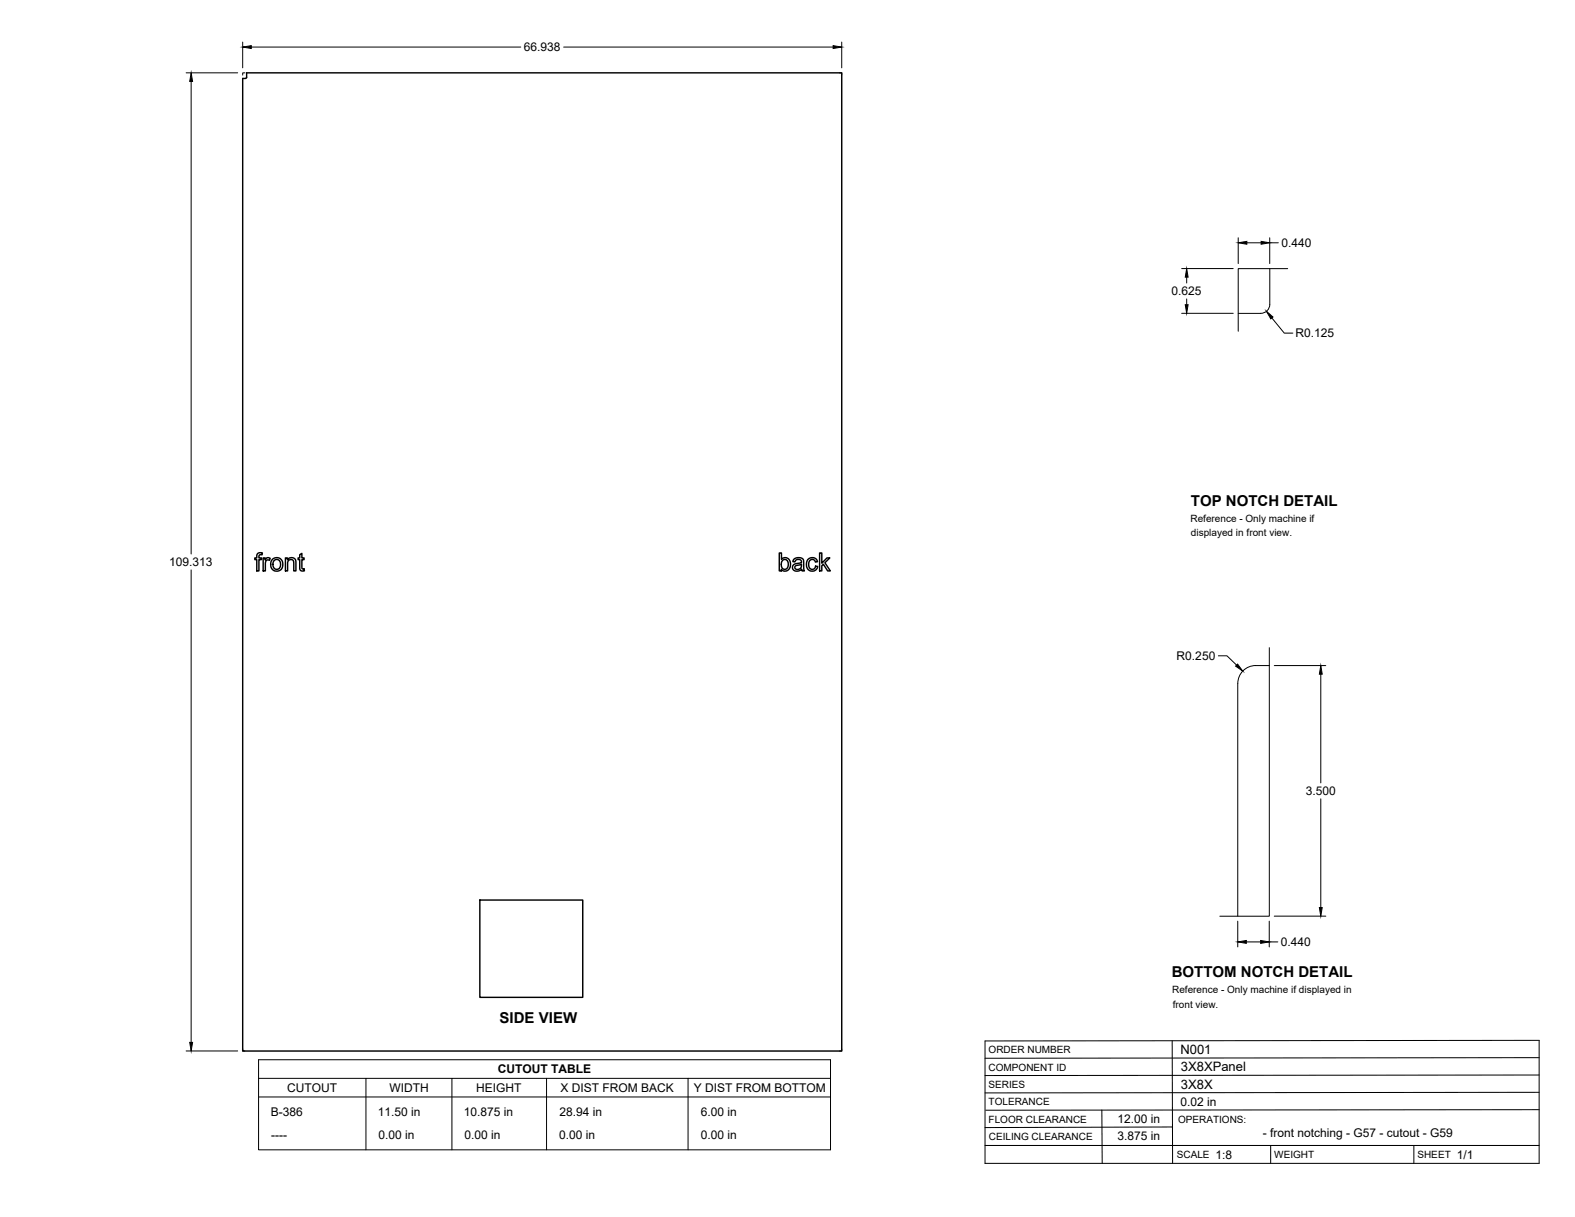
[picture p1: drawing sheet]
<svg xmlns="http://www.w3.org/2000/svg" width="559mm" height="432mm" viewBox="0 0 559 432" stroke-linecap="round" stroke-linejoin="round" font-family="sans-serif">
<!-- layer: Visible -->
<g fill="none" stroke="#000" stroke-width=".51">
<path d="M87.5 25.8h211.1v347.1h-212.5v-345.1l1.3-.2zM91.3 196.5l.8-.4 1 .1-.1 .7a.73 .73 0 0 0-.8-.1 .73 .73 0 0 0-.3 .7v.5h.9v.6h-.9v4h-.8v-4h-.7v-.6h.7zM93.4 198h.7v.6a1.12 1.12 0 0 1 1.8-.5l-.3 .7-.4-.1a1.06 1.06 0 0 0-1.1 1.5v2.4h-.7zM96.8 198.4l.9-.5a2.33 2.33 0 0 1 2.6 2.9 2.33 2.33 0 0 1-3.7 1.2l-.5-1.3a2.56 2.56 0 0 1 .7-2.3zM97.2 198.9l1.3-.4 .9 .8 .1 1.4-.7 1.1-.9 .2-.9-.7-.2-1.2zM101.3 198h.7v.6a1.64 1.64 0 0 1 1.9-.7 1.64 1.64 0 0 1 1.1 1.8v2.9h-.8l-.1-3.7-.8-.4-.9 .3-.4 .8v3h-.7zM106.3 196.8l.8-.5v1.7h.8v.6h-.8v3.1l.8 .2 .1 .6-.6 .1a1.02 1.02 0 0 1-1.1-1.4v-2.6h-.5v-.6h.5zM276.5 196.2h.8v2.3a1.92 1.92 0 0 1 2.3-.3 1.92 1.92 0 0 1 .9 2.2l-.3 1.2a1.74 1.74 0 0 1-3 .4v.6h-.7zM277.7 198.8l.4-.2a1.77 1.77 0 0 1 1.7 1.2 1.77 1.77 0 0 1-.8 2l-.6 .2-.6-.2a2.15 2.15 0 0 1-.6-2.2zM281.6 198.5l.7-.5 1.1-.2 1.5 .5 .2 .6 .3 3.7h-.8l-.2-.6a1.76 1.76 0 0 1-1.9 .7 1.76 1.76 0 0 1-1.3-1.6l.7-.9 1.6-.4a.68 .68 0 0 0 .8-.6 .68 .68 0 0 0-.8-.7 1.11 1.11 0 0 0-1.5 .9l-.7-.1zM286.7 198.5a1.95 1.95 0 0 1 1.9-.7 1.95 1.95 0 0 1 1.4 1.5l-.7 .1a1.26 1.26 0 0 0-1.6-.8 1.26 1.26 0 0 0-.8 1.7l.2 .9 .5 .6a1.16 1.16 0 0 0 1.7-.9l.8 .1-.3 .9a2.06 2.06 0 0 1-2.5 .6 2.06 2.06 0 0 1-1.2-2.2zM290.8 196.2h.8v3.6l1.8-1.8h1l-1.7 1.7 1.9 2.9h-1l-1.5-2.4-.5 .5v1.9h-.8z"/>
<path d="M282.2 200.9l1.4-.4a.43 .43 0 0 1 .5-.2 .43 .43 0 0 1 .3 .5 1.25 1.25 0 0 1-1 1.2 1.25 1.25 0 0 1-1.4-.7zM170.2 319.3h36.6v34.6h-36.6z"/>
</g>
<!-- layer: Reference -->
<path d="M86.9 25.8h-.8v.8M297.8 25.8h.8v.8M450.5 95.3v12.7a3.2 3.2 0 0 1-3.2 3.2M456.9 95.3h-17.6v22.2M439.3 111.2h8M450.3 236.2a12.8 12.8 0 0 0-7.7 .6 6.4 6.4 0 0 0-3.4 5.7l-.1 82.6M450.3 229.8v95.3h-17.5M86.1 372.1v.8h.8M298.6 372.1v.8h-.8" fill="none" stroke="#000" stroke-width=".35"/>
<!-- layer: Titleblock -->
<path d="M349.5 369.3l196.6-.2v43.7h-196.6zM415.9 369.3l.1 43.5M546.1 375.3l-196.6 .2M390.9 393.9l.2 18.9M416 399.9l-66.5 .2M546.1 393.7l-196.3 .2M546.1 387.6l-196.6 .2M546.1 381.4l-196.6 .2M349.5 406.4h196.6M450.8 406.4v6.4M501.6 406.4v6.4" fill="none" stroke="#000" stroke-width=".36"/>
<!-- layer: Custom Tables -->
<path d="M91.7 376h203v32h-203zM91.7 382.6h203M91.7 389.2h203M129.8 382.6v25.4M160.3 382.6v25.4M193.9 382.6v25.4M244.1 382.6v25.4" fill="none" stroke="#000" stroke-width=".35"/>
<!-- layer: FD_Dimensions -->
<g fill="none" stroke="#000" stroke-width=".35">
<path d="M86.1 14.9v9.2M89.2 16.7h95.6M200 16.7h95.6M298.6 14.9v9.2M66 25.8h18.3M67.8 28.9v167.7M419.2 95.3h18.3M421 98.3v2.1M439.3 84.4v9.1M442.4 86.1h5M450.5 84.4v9.1M450.5 86.1h3"/>
<path d="M419.2 111.2h18.3M421 106.1v2M451.3 112.8l4.4 5.4h3M67.8 202.2v167.6M432.3 232.7h3l3.4 3.3M452.1 236.2h18.3M468.6 239.2v38.6M468.6 283.4v38.6M439.1 326.8v9.2M442.2 334.2h5.1M450.3 326.8v9.2M450.3 334.2h3.1"/>
<path d="M452.1 325.1h18.3M66 372.9h18.3"/>
</g>
<g fill="#000" stroke="#000" stroke-width=".35">
<path d="M86.1 16.7l3.1-.5v1zM295.6 16.2l3 .5-3 .5zM67.8 25.8l.5 3.1h-1zM421 95.3l.5 3h-1zM439.3 86.1l3.1-.5v1.1zM447.4 85.6l3.1 .5-3.1 .6zM420.5 108.1h1l-.5 3.1zM449.3 110.4l2.4 2.1-.8 .6zM439.1 235.6l1.8 2.5-2.5-1.8zM468.6 236.2l.5 3h-1zM439.1 334.2l3.1-.5v1zM447.3 333.7l3 .5-3 .5z"/>
<path d="M468.1 322h1l-.5 3.1zM67.3 369.8h1l-.5 3.1z"/>
</g>
<g font-size="5.3">
<text x="422.6" y="179.5">TOP NOTCH DETAIL</text>
<text x="415.8" y="346.8">BOTTOM NOTCH DETAIL</text>
<text x="177.3" y="363.1">SIDE VIEW</text>
</g>
<g font-size="4.6">
<text x="418.8" y="373.8">N001</text>
<text x="419" y="380.1">3X8XPanel</text>
<text x="419" y="386.2">3X8X</text>
</g>
<g font-size="4.3">
<text x="185.9" y="18.2">66.938</text>
<text x="454.6" y="87.7">0.440</text>
<text x="415.7" y="104.7">0.625</text>
<text x="459.6" y="119.7">R0.125</text>
<text x="60" y="200.9">109.313</text>
<text x="417.5" y="234.2">R0.250</text>
<text x="463.3" y="282.1">3.500</text>
<text x="454.5" y="335.7">0.440</text>
<text x="176.6" y="380.8">CUTOUT TABLE</text>
<text x="101.9" y="387.4">CUTOUT</text>
<text x="138.2" y="387.4">WIDTH</text>
<text x="169" y="387.4">HEIGHT</text>
<text x="198.9" y="387.4">X DIST FROM BACK</text>
<text x="246.1" y="387.4">Y DIST FROM BOTTOM</text>
<text x="418.8" y="392.4">0.02 in</text>
<text x="96.1" y="396.1">B-386</text>
<text x="134.1" y="396.1">11.50 in</text>
<text x="164.6" y="396.1">10.875 in</text>
<text x="198.5" y="396.1">28.94 in</text>
<text x="248.7" y="396.1">6.00 in</text>
<text x="396.5" y="398.3">12.00 in</text>
<text x="96.2" y="404">----</text>
<text x="134.3" y="404">0.00 in</text>
<text x="164.8" y="404">0.00 in</text>
<text x="198.4" y="404">0.00 in</text>
<text x="248.6" y="404">0.00 in</text>
<text x="396.5" y="404.3">3.875 in</text>
<text x="448.1" y="403.3">- front notching - G57 - cutout - G59</text>
<text x="431.3" y="411.1">1:8</text>
<text x="516.9" y="411.1">1/1</text>
</g>
<g font-size="3.5">
<text x="422.4" y="185">Reference - Only machine if</text>
<text x="422.6" y="190.2">displayed in front view.</text>
<text x="415.9" y="352.4">Reference - Only machine if displayed in</text>
<text x="416.1" y="357.5">front view.</text>
<text x="350.8" y="373.6">ORDER NUMBER</text>
<text x="350.8" y="379.9">COMPONENT ID</text>
<text x="350.8" y="386.1">SERIES</text>
<text x="350.8" y="392.2">TOLERANCE</text>
<text x="350.8" y="398.4">FLOOR CLEARANCE</text>
<text x="418" y="398.4">OPERATIONS:</text>
<text x="350.8" y="404.4">CEILING CLEARANCE</text>
<text x="417.5" y="410.9">SCALE</text>
<text x="452.1" y="410.9">WEIGHT</text>
<text x="502.9" y="410.9">SHEET</text>
</g>
</svg>
